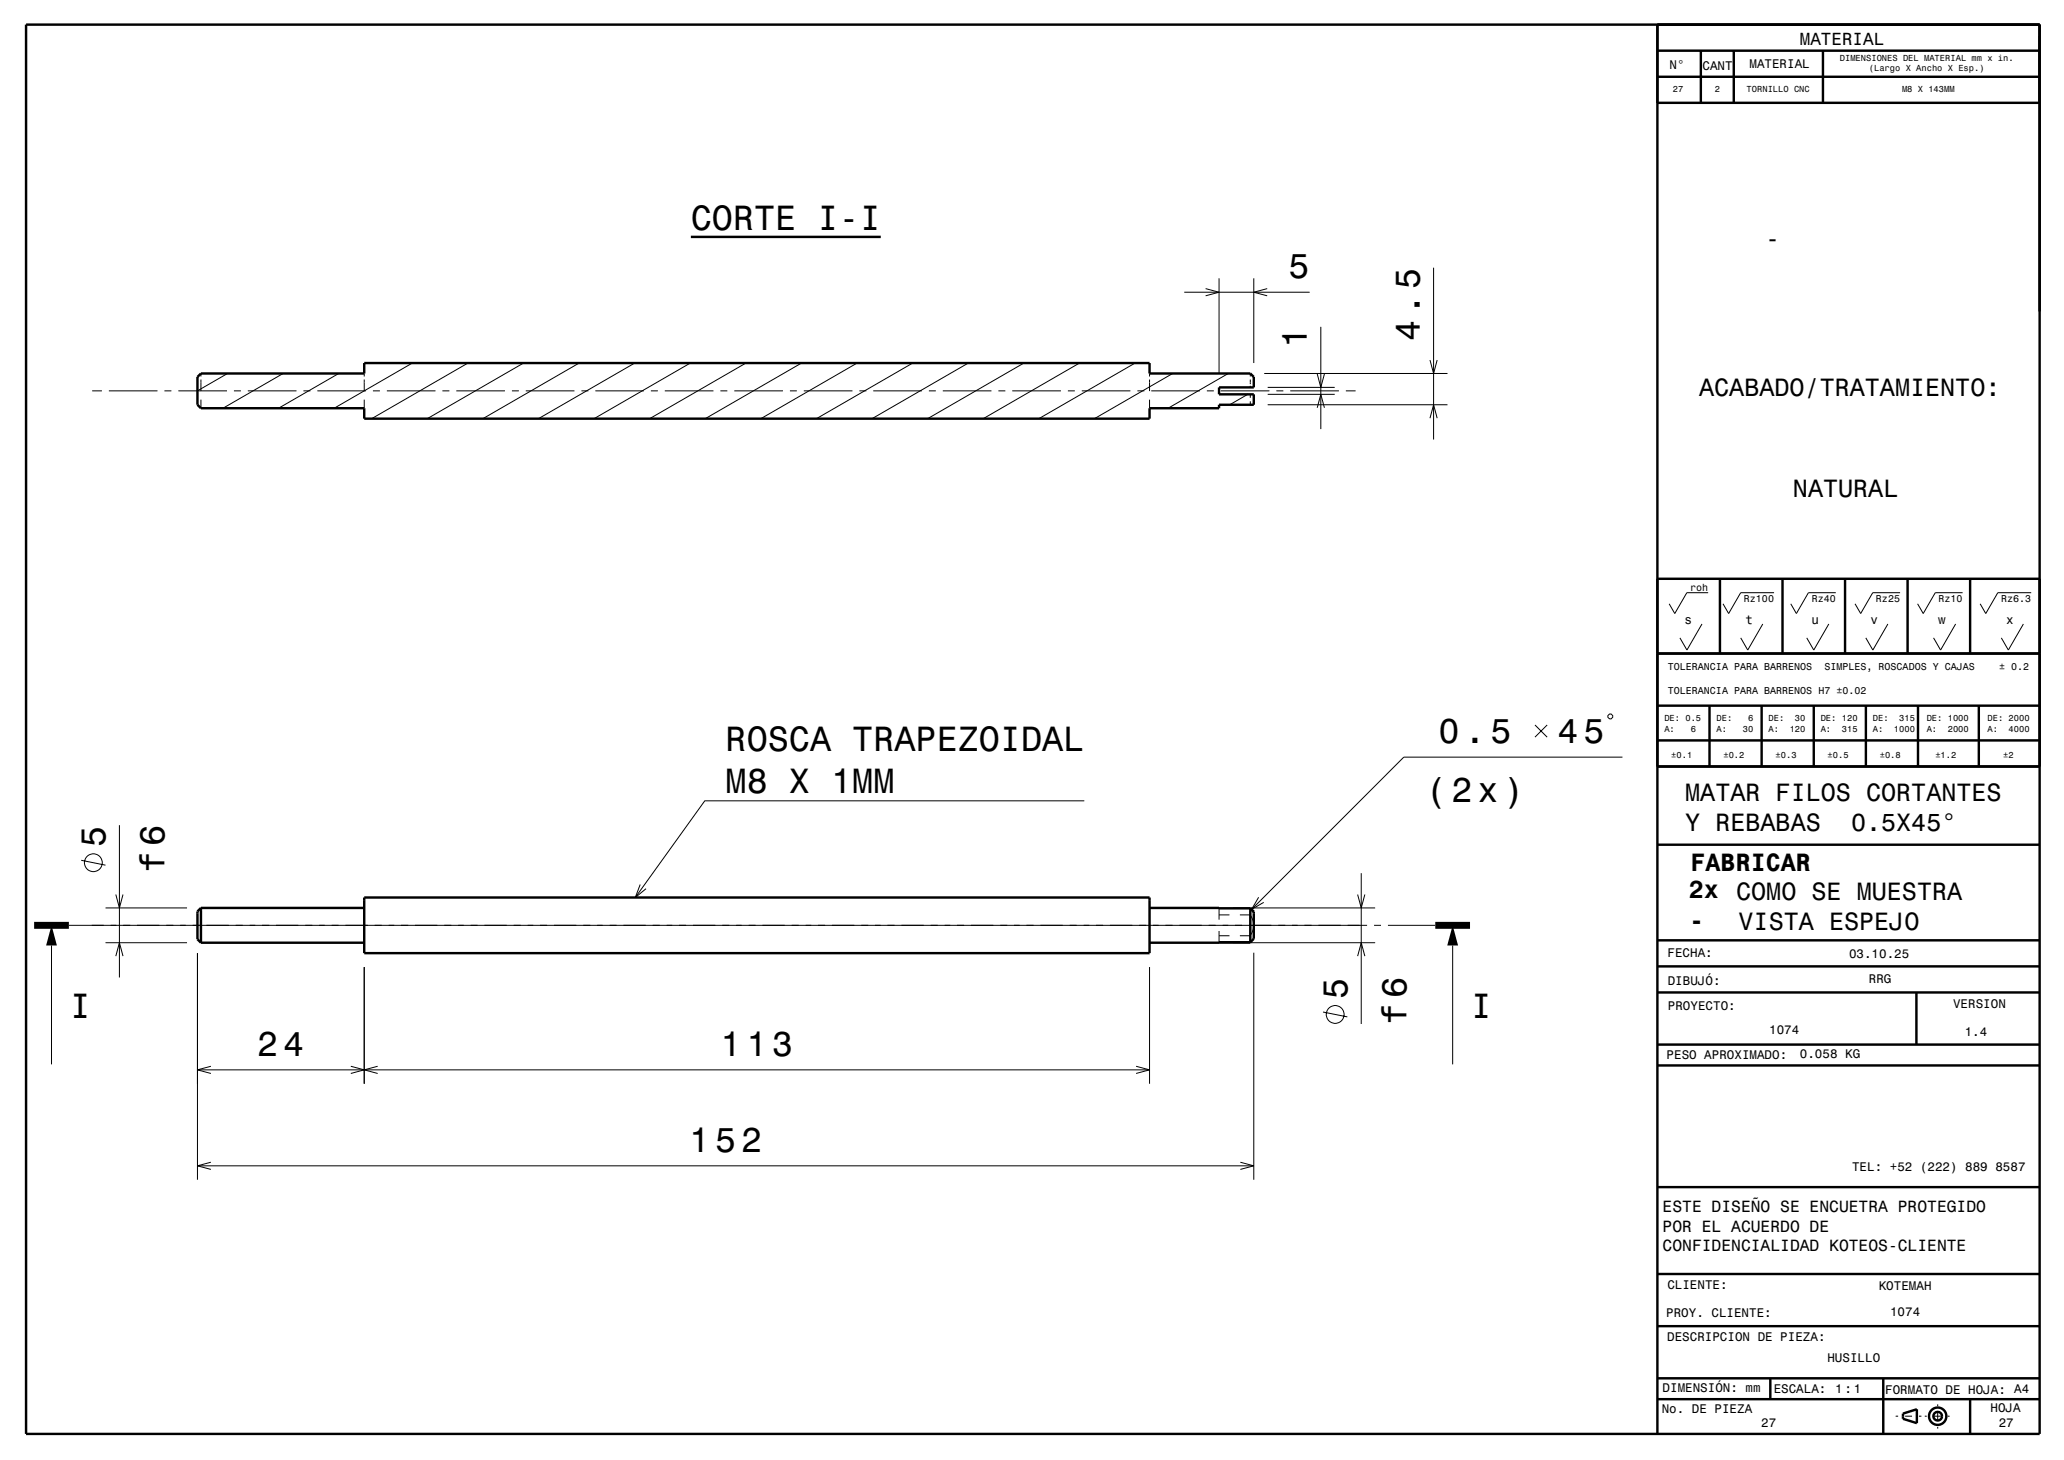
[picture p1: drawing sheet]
<svg xmlns="http://www.w3.org/2000/svg" width="297mm" height="210mm" viewBox="0 0 297 210" stroke-linecap="round" stroke-linejoin="round" font-family="sans-serif">
<g fill="none" stroke="#000" stroke-width=".14">
<path d="M206.3 38.5v24.7M13.3 56.2h1.4M15.7 56.2h7M23.7 56.2h1M25.7 56.2h7M28.9 53.7v.5M28.9 54.6v1.7M28.9 57.5v1.2M32.7 53.7l-4.3 2.5M33.7 56.2h1M35.7 56.2h7M40.7 53.7l-8.6 5"/>
<path d="M43.7 56.2h1M45.7 56.2h7M48.7 53.7l-8.6 5M52.4 53.7v.5M52.4 54.6v1.7M52.4 57.5v1.2M53.7 56.2h1M55.7 56.2h7M59.3 52.2l-11.2 6.5M63.7 56.2h1M65.7 56.2h7M67.3 52.2l-13.8 8"/>
<path d="M73.7 56.2h1M75.3 52.2l-13.8 8M75.7 56.2h7M83.3 52.2l-13.8 8M83.7 56.2h1M85.7 56.2h7M91.3 52.2l-13.8 8M93.7 56.2h1M95.7 56.2h7M99.3 52.2l-13.8 8M103.7 56.2h1M105.7 56.2h7"/>
<path d="M107.3 52.2l-13.8 8M113.7 56.2h1M115.3 52.2l-13.8 8M115.7 56.2h7M123.3 52.2l-13.8 8M123.7 56.2h1M125.7 56.2h7M131.3 52.2l-13.8 8M133.7 56.2h1M135.7 56.2h7M139.3 52.2l-13.8 8M143.7 56.2h1"/>
<path d="M145.7 56.2h7M147.3 52.2l-13.8 8M153.7 56.2h1M155.3 52.2l-13.8 8M155.7 56.2h7M163.3 52.2l-13.8 8M163.7 56.2h1M165.4 53.7v.5M165.4 54.6v1.7M165.4 57.5v1.2M165.7 56.2h7M168.7 53.7l-11.2 6.5"/>
<path d="M170.4 42h18.1M173.5 41.5l1.9 .5-1.9 .5M173.7 56.2h1M175.4 40v13.7M175.7 56.2h7M176.7 53.7l-8.6 5M179.5 56.7l-2.6 1.5M179.9 53.7v.5M179.9 54.6v.7M179.9 55.5v.2M179.9 56.7v.5M179.9 57.7v.5"/>
<path d="M180.4 40v12.2M181.9 53.7h26.4M182.3 41.5l-1.9 .5 1.9 .5M182.4 56.7h9.7M182.4 55.7h9.7M182.4 58.2h25.9M183.7 56.2h1M185.7 56.2h7M189.5 58.7l.6-2 .5 2M189.5 53.8l.6 1.9 .5-1.9M190.1 47v14.7M193.7 56.2h1.4"/>
<path d="M205.8 51.8l.5 1.9 .5-1.9M205.8 60.2l.5-2 .5 2M244.9 89.8l-2.2 3.7-1-1.7M245.8 85.3h-3.1l-1.7 3-.8-1.4M253.7 89.8l-2.2 3.7-1-1.7M255.3 85.3h-4.8l-1.8 3-.8-1.4M263.2 89.8l-2.2 3.7-1-1.7M264.2 85.3h-4l-1.7 3-.8-1.4M271.7 89.8l-2.2 3.7-1-1.7M273.4 85.3h-3.9l-1.8 3-.8-1.4M281.4 89.8l-2.2 3.7-1-1.7M282.4 85.3h-3.9l-1.8 3-.8-1.4"/>
<path d="M291.2 89.8l-2.2 3.7-1-1.7M292.3 85.3h-4.8l-1.8 3-.8-1.4M17.2 118.7v21.9M156 115.2h-54.6l-10 13.9M220.9 104.3l1.7 1.7M222.6 104.3l-1.7 1.7M231.6 102.7h.2l.3 .2v.3l-.3 .2h-.2l-.2-.2v-.3zM233.5 108.9h-31.5l-21.9 21.9M7.4 136v17.1M9.9 133.1h186.8M11.7 123.7l3.5 .7M13.2 133.1h1.7"/>
<path d="M15.2 135.6h11.7M15.2 130.6h11.7M16.7 137.5l.5-1.9 .5 1.9M16.7 128.7l.5 1.9 .5-1.9M28.4 137.1v32.6M28.9 130.6v1.6M28.9 133.7v1.7M28.9 135.5v.1M52.4 139.1v16.8M92.1 127.2l-.7 1.9 1.6-1.3M165.4 139.1v16.8M175.4 133.9v1.6"/>
<path d="M175.4 131.6h1.5M175.4 134.6h1.5M176.9 130.6h-1.5v1.7M177.4 135.6h20.5M177.4 130.6h20.5M178.4 130.6h1.5v.4M178.4 131.6h1.5M178.4 134.6h1.5M179.9 131.6a2.49 2.49 0 0 1 0 3M179.9 131.3v.3M179.9 134.6v.2M179.9 135.1v.3"/>
<path d="M180.1 135.4l-.2 .1M180.4 137v32.7M180.4 135l-.2 .2M181.1 129.1l-1 1.7 1.7-1M195.4 137.5l.5-1.9 .5 1.9M195.4 128.7l.5 1.9 .5-1.9M195.9 125.6v21.7M197.7 133.1h1M199.7 133.1h6.8M209 136v17.1M28.4 153.9h137M30.3 153.4l-1.9 .5 1.9 .5"/>
<path d="M50.5 153.4l1.9 .5-1.9 .5M54.3 153.4l-1.9 .5 1.9 .5M163.5 153.4l1.9 .5-1.9 .5M190.4 145.6l3.5 .7M28.4 167.7h152M30.3 167.2l-1.9 .5 1.9 .5M178.5 167.2l1.9 .5-1.9 .5M272.8 203.7h.3M274.1 203.7h1M276.1 203.7h.4M277 203.7h.3M278.3 203.7h1"/>
<path d="M278.8 202v.2M278.8 203.2v1M278.8 205.2v.3M280.3 203.7h.2"/>
<circle cx="13.4" cy="124.1" r="1.28"/>
<circle cx="192.1" cy="145.9" r="1.28"/>
</g>
<g fill="none" stroke="#000" stroke-width=".35">
<path d="M3.8 3.5h289.7v202.8h-289.7zM238.5 3.5v202.8M238.5 11h55M238.5 7.3h55M244.7 7.3v7.5M249.5 7.3v7.5M262.3 7.3v7.5M293.5 7.3v7.5h-55M293.5 3.5v3.8M99.4 34.1h27.3M28.4 54.2l.5-.5h23.5v-1.5h113v1.5h14.5l.5 .5v1.5h-5v1h5v1.5h-5v.5h-10v1.5h-113v-1.5h-23.5l-.5-.5zM238.5 94h55"/>
<path d="M238.5 83.3h55M247.5 83.3v10.7M256.5 83.3v10.7M265.5 83.3v10.7M274.5 83.3v10.7M283.5 83.3v10.7M238.5 110.3h55M238.5 101.5h55M238.5 106.5h55M246 101.5v8.8M253.5 101.5v8.8M261 101.5v8.8"/>
<path d="M268.5 101.5v8.8M276 101.5v8.8M284.7 101.5v8.8M28.9 130.6v5M28.9 130.6l-.5 .5v4l.5 .5M28.9 130.6h23.5M28.9 135.6h23.5M52.4 129.1h113v8h-113zM165.4 130.6h14.5M179.9 130.6l.5 .6v3.8l-.5 .5M179.9 130.6v4.9M179.9 135.5l-14.5 .1"/>
<path d="M238.5 135.3h55M238.5 139h55M238.5 121.5h55M238.5 142.8h55M238.5 153.3h55M238.5 150.3h55M275.8 142.8v7.5M238.5 170.8h55M238.5 198.3h55M238.5 190.8h55M238.5 183.3h55M254.7 198.3v3"/>
<path d="M271 198.3v8M238.5 201.3h55M273.8 203.3l2-.6v2l-2-.6zM283.5 201.3v5"/>
<circle cx="278.8" cy="203.7" r="1.25"/>
<circle cx="278.8" cy="203.7" r=".63"/>
</g>
<path d="M4.9 133.1h5M206.5 133.1h5" fill="none" stroke="#000" stroke-width="1" stroke-linecap="butt"/>
<g fill="#000">
<path d="M7.4 133.1l.8 2.9h-1.6z" fill-rule="evenodd"/>
<path d="M209 133.1l.8 2.9h-1.5z" fill-rule="evenodd"/>
</g>
<g font-size="5">
<text x="99.4" y="33.1">CORTE I-I</text>
<text x="185.4" y="40">5</text>
<text x="188.1" y="50" transform="rotate(-90 188.1 50)">1</text>
<text x="204.3" y="49" transform="rotate(-90 204.3 49)">4.5</text>
<text x="104.4" y="108">ROSCA TRAPEZOIDAL</text>
<text x="207" y="106.9">0.5</text>
<text x="224.1" y="106.9">45</text>
<text x="104.4" y="114">M8 X 1MM</text>
<text x="205.1" y="115.4">(2x)</text>
<text x="15.2" y="121.8" transform="rotate(-90 15.2 121.8)">5</text>
<text x="23.7" y="125.5" transform="rotate(-90 23.7 125.5)">f6</text>
<text x="193.9" y="143.6" transform="rotate(-90 193.9 143.6)">5</text>
<text x="10" y="146.4">I</text>
<text x="202.4" y="147.3" transform="rotate(-90 202.4 147.3)">f6</text>
<text x="211.7" y="146.4">I</text>
<text x="37" y="151.9">24</text>
<text x="103.7" y="151.9">113</text>
<text x="99.2" y="165.7">152</text>
</g>
<g font-size="3.6">
<text x="254" y="35.5">-</text>
<text x="244.5" y="57">ACABADO/TRATAMIENTO:</text>
<text x="258" y="71.5">NATURAL</text>
<text x="242.5" y="115.2">MATAR FILOS CORTANTES</text>
<text x="242.5" y="119.5">Y REBABAS</text>
<text x="266.4" y="119.5">0.5X45°</text>
<text x="243.3" y="125.2">FABRICAR</text>
<text x="243" y="129.2">2x COMO SE MUESTRA</text>
<text x="243.1" y="133.7">-</text>
<text x="250.2" y="133.7">VISTA ESPEJO</text>
</g>
<text font-size="2.5" x="259" y="6.5">MATERIAL</text>
<g font-size="2.3">
<text x="239.2" y="174.4">ESTE DISEÑO SE ENCUETRA PROTEGIDO</text>
<text x="239.2" y="177.2">POR EL ACUERDO DE</text>
<text x="239.2" y="180">CONFIDENCIALIDAD KOTEOS-CLIENTE</text>
</g>
<g font-size="1.8">
<text x="240.2" y="9.9">N°</text>
<text x="245" y="10">CANT</text>
<text x="251.7" y="9.8">MATERIAL</text>
<text x="242.4" y="89.8">s</text>
<text x="251.2" y="89.8">t</text>
<text x="260.7" y="89.8">u</text>
<text x="269.2" y="89.8">v</text>
<text x="278.9" y="89.8">w</text>
<text x="288.7" y="89.8">x</text>
<text x="240" y="137.7">FECHA:</text>
<text x="266.1" y="137.8">03.10.25</text>
<text x="240" y="141.6">DIBUJÓ:</text>
<text x="268.9" y="141.5">RRG</text>
<text x="240" y="145.2">PROYECTO:</text>
<text x="254.6" y="148.7">1074</text>
<text x="281" y="145">VERSION</text>
<text x="282.7" y="149">1.4</text>
<text x="239.8" y="152.3">PESO APROXIMADO:</text>
<text x="259" y="152.2">0.058 KG</text>
<text x="266.5" y="168.4">TEL: +52 (222) 889 8587</text>
<text x="239.9" y="185.4">CLIENTE:</text>
<text x="270.3" y="185.5">KOTEMAH</text>
<text x="239.8" y="189.4">PROY. CLIENTE:</text>
<text x="272" y="189.4">1074</text>
<text x="239.9" y="192.9">DESCRIPCION DE PIEZA:</text>
<text x="263" y="195.9">HUSILLO</text>
<text x="239.1" y="203.2">No. DE PIEZA</text>
<text x="239.2" y="200.3">DIMENSIÓN: mm</text>
<text x="255.2" y="200.3">ESCALA:</text>
<text x="264.1" y="200.4">1:1</text>
<text x="271.3" y="200.5">FORMATO DE HOJA: A4</text>
<text x="286.4" y="203">HOJA</text>
<text x="253.4" y="205.3">27</text>
<text x="287.6" y="205.3">27</text>
</g>
<g font-size="1.4">
<text x="243.2" y="85">roh</text>
<text x="250.9" y="86.6">Rz100</text>
<text x="260.7" y="86.6">Rz40</text>
<text x="269.9" y="86.6">Rz25</text>
<text x="278.9" y="86.6">Rz10</text>
<text x="287.9" y="86.6">Rz6.3</text>
<text x="240" y="96.4">TOLERANCIA PARA BARRENOS</text>
<text x="240" y="99.8">TOLERANCIA PARA BARRENOS H7 ±0.02</text>
<text x="262.5" y="96.4">SIMPLES, ROSCADOS Y CAJAS</text>
<text x="287.6" y="96.4">± 0.2</text>
</g>
<g font-size="1.3">
<text x="264.7" y="8.8">DIMENSIONES DEL MATERIAL mm x in.</text>
<text x="268.9" y="10.3">(Largo X Ancho X Esp.)</text>
<text x="240.7" y="13.3">27</text>
<text x="246.7" y="13.3">2</text>
<text x="251.3" y="13.3">TORNILLO CNC</text>
<text x="273.7" y="13.2">M8 X 143MM</text>
<text x="239.5" y="103.7">DE: 0.5</text>
<text x="239.5" y="105.2">A:</text>
<text x="243.3" y="105.2">6</text>
<text x="247" y="103.7">DE:</text>
<text x="247" y="105.2">A:</text>
<text x="250.8" y="105.2">30</text>
<text x="251.5" y="103.7">6</text>
<text x="254.5" y="103.7">DE:</text>
<text x="254.5" y="105.2">A:</text>
<text x="257.5" y="105.2">120</text>
<text x="258.3" y="103.7">30</text>
<text x="262" y="103.7">DE: 120</text>
<text x="262" y="105.2">A:</text>
<text x="265" y="105.2">315</text>
<text x="269.5" y="103.7">DE:</text>
<text x="269.5" y="105.2">A:</text>
<text x="272.5" y="105.2">1000</text>
<text x="273.3" y="103.7">315</text>
<text x="277.2" y="103.7">DE: 1000</text>
<text x="277.2" y="105.2">A:</text>
<text x="280.3" y="105.2">2000</text>
<text x="286" y="103.7">DE: 2000</text>
<text x="286" y="105.2">A:</text>
<text x="289" y="105.2">4000</text>
<text x="240.5" y="109">±0.1</text>
<text x="248" y="109">±0.2</text>
<text x="255.5" y="109">±0.3</text>
<text x="263" y="109">±0.5</text>
<text x="270.5" y="109">±0.8</text>
<text x="278.5" y="109">±1.2</text>
<text x="288.2" y="109">±2</text>
</g>
</svg>
